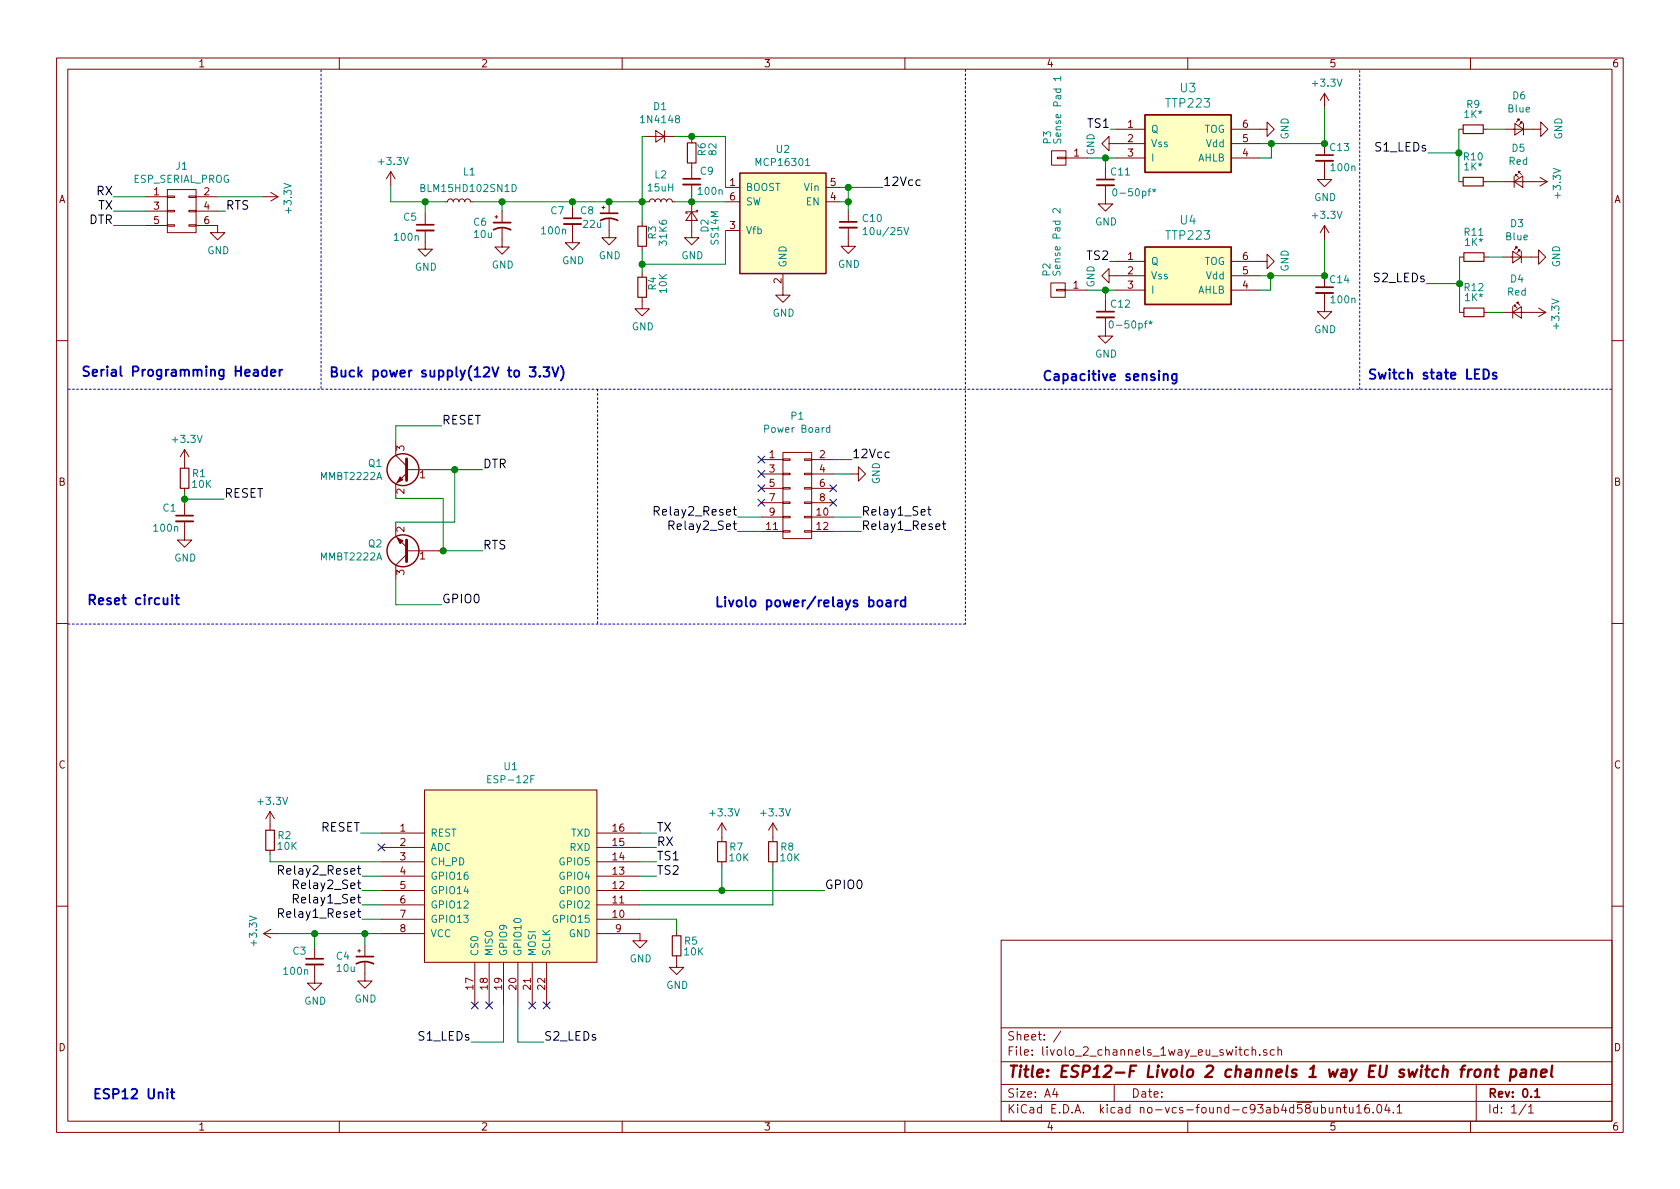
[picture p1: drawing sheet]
EESchema Schematic File Version 2
LIBS:mysensors_arduino
LIBS:mysensors_connectors
LIBS:mysensors_logic
LIBS:mysensors_mcu
LIBS:mysensors_memories
LIBS:mysensors_network
LIBS:mysensors_radios
LIBS:mysensors_regulators
LIBS:mysensors_security
LIBS:mysensors_sensors
LIBS:AMS1117
LIBS:ch340
LIBS:cp2102
LIBS:current_transf
LIBS:hlk-pm01
LIBS:l6920
LIBS:linear_tech
LIBS:MIC5205
LIBS:mx-503398-1892
LIBS:ncp1402
LIBS:pam8403
LIBS:pcm5100
LIBS:rfm12
LIBS:rfm69cw
LIBS:RM50_SP
LIBS:ttp223
LIBS:txb010x
LIBS:v23079-e1208-b301
LIBS:74xgxx
LIBS:74xx
LIBS:ac-dc
LIBS:actel
LIBS:adc-dac
LIBS:allegro
LIBS:Altera
LIBS:analog_devices
LIBS:analog_switches
LIBS:atmel
LIBS:audio
LIBS:battery_management
LIBS:bbd
LIBS:bosch
LIBS:brooktre
LIBS:cmos4000
LIBS:cmos_ieee
LIBS:conn
LIBS:contrib
LIBS:cypress
LIBS:dc-dc
LIBS:device
LIBS:digital-audio
LIBS:diode
LIBS:display
LIBS:dsp
LIBS:elec-unifil
LIBS:ESD_Protection
LIBS:ftdi
LIBS:gennum
LIBS:hc11
LIBS:intel
LIBS:interface
LIBS:ir
LIBS:Lattice
LIBS:linear
LIBS:maxim
LIBS:mechanical
LIBS:memory
LIBS:microchip
LIBS:microchip_dspic33dsc
LIBS:microchip_pic10mcu
LIBS:microchip_pic12mcu
LIBS:microchip_pic16mcu
LIBS:microchip_pic18mcu
LIBS:microchip_pic32mcu
LIBS:microcontrollers
LIBS:motor_drivers
LIBS:motorola
LIBS:motors
LIBS:msp430
LIBS:nordicsemi
LIBS:nxp
LIBS:nxp_armmcu
LIBS:onsemi
LIBS:opto
LIBS:Oscillators
LIBS:philips
LIBS:power
LIBS:powerint
LIBS:Power_Management
LIBS:pspice
LIBS:references
LIBS:regul
LIBS:relays
LIBS:rfcom
LIBS:sensors
LIBS:silabs
LIBS:siliconi
LIBS:stm8
LIBS:stm32
LIBS:supertex
LIBS:switches
LIBS:texas
LIBS:transf
LIBS:transistors
LIBS:triac_thyristor
LIBS:ttl_ieee
LIBS:valves
LIBS:video
LIBS:wiznet
LIBS:Worldsemi
LIBS:Xicor
LIBS:xilinx
LIBS:zetex
LIBS:Zilog
LIBS:ESP8266
EELAYER 26 0
EELAYER END
$Descr A4 11693 8268
encoding utf-8
Sheet 1 1
Title "ESP12-F Livolo 2 channels 1 way EU switch front panel"
Date ""
Rev "0.1"
Comp ""
Comment1 ""
Comment2 ""
Comment3 ""
Comment4 ""
$EndDescr
Text Notes 4970 4230 0    67   ~ 13
Livolo power/relays board
Text Notes 560  2625 0    67   ~ 13
Serial Programming Header
Text Notes 9515 2645 0    67   ~ 13
Switch state LEDs
$Comp
L +3.3V #PWR01
U 1 1
P 2720 1285
F 0 "#PWR01" H 2720 1135 50  0001 C CNN
F 1 "+3.3V" H 2735 1458 50  0000 C CNN
F 2 "" H 2720 1285 50  0000 C CNN
F 3 "" H 2720 1285 50  0000 C CNN
	1    2720 1285
	1    0    0    -1  
$EndComp
Text Notes 2285 2630 0    67   ~ 13
Buck power supply(12V to 3.3V)
$Comp
L GND #PWR02
U 1 1
P 3495 1660
F 0 "#PWR02" H 3495 1410 50  0001 C CNN
F 1 "GND" H 3500 1487 50  0000 C CNN
F 2 "" H 3495 1660 50  0000 C CNN
F 3 "" H 3495 1660 50  0000 C CNN
	1    3495 1660
	1    0    0    -1  
$EndComp
Text Notes 7250 2655 0    67   ~ 13
Capacitive sensing
$Comp
L CONN_02X06 P1
U 1 1
P 5550 3440
F 0 "P1" H 5550 3995 50  0000 C CNN
F 1 "Power Board" H 5550 3904 50  0000 C CNN
F 2 "Pin_Headers:Pin_Header_Straight_2x07_Pitch2.54mm" H 5550 3813 50  0001 C CNN
F 3 "" H 5550 2240 50  0001 C CNN
	1    5550 3440
	1    0    0    -1  
$EndComp
$Comp
L MCP16301 U2
U 1 1
P 5450 1595
F 0 "U2" H 5450 2162 50  0000 C CNN
F 1 "MCP16301" H 5450 2071 50  0000 C CNN
F 2 "TO_SOT_Packages_SMD:SOT-23-6" H 5450 1095 50  0001 C CNN
F 3 "http://www.farnell.com/datasheets/2129968.pdf" H 5150 2145 50  0001 C CNN
F 4 "MCP16301T-I/CHY" H 5450 1595 60  0001 C CNN "Part No"
F 5 "4-30V/3.3V/600mA" H 5450 1595 60  0001 C CNN "Rating"
F 6 "Microchip" H 5450 1595 60  0001 C CNN "Vendor"
	1    5450 1595
	-1   0    0    -1  
$EndComp
$Comp
L GND #PWR03
U 1 1
P 5450 1995
F 0 "#PWR03" H 5450 1745 50  0001 C CNN
F 1 "GND" H 5455 1822 50  0000 C CNN
F 2 "" H 5450 1995 50  0000 C CNN
F 3 "" H 5450 1995 50  0000 C CNN
	1    5450 1995
	1    0    0    -1  
$EndComp
$Comp
L L_Small L2
U 1 1
P 4600 1395
F 0 "L2" V 4785 1395 50  0000 C CNN
F 1 "15uH" V 4694 1395 50  0000 C CNN
F 2 "myfootprints:VLCF4020T-150MR68" H 4600 1395 50  0001 C CNN
F 3 "http://www.farnell.com/datasheets/2041203.pdf" H 4600 1395 50  0001 C CNN
F 4 "VLCF4020T-150MR68" V 4600 1395 60  0001 C CNN "Part No"
F 5 "1A" V 4600 1395 60  0001 C CNN "Rating"
F 6 "TDK" V 4600 1395 60  0001 C CNN "Vendor"
	1    4600 1395
	0    -1   -1   0   
$EndComp
$Comp
L D_Schottky_Small D2
U 1 1
P 4815 1495
F 0 "D2" H 4830 1590 50  0000 L CNN
F 1 "SS14M" H 4770 1660 50  0000 L CNN
F 2 "myfootprints:SS14M" V 4815 1495 50  0001 C CNN
F 3 "http://www.farnell.com/datasheets/1692176.pdf" H 4815 1495 50  0001 C CNN
F 4 "SS14M" H 4815 1495 60  0001 C CNN "Part No"
F 5 "40V/1A" H 4815 1495 60  0001 C CNN "Rating"
F 6 "Taiwan Semiconductor" H 4815 1495 60  0001 C CNN "Vendor"
	1    4815 1495
	0    1    1    0   
$EndComp
$Comp
L D_Small D1
U 1 1
P 4595 940
F 0 "D1" H 4595 735 50  0000 C CNN
F 1 "1N4148" H 4595 826 50  0000 C CNN
F 2 "Diodes_SMD:D_SOD-123" V 4595 940 50  0001 C CNN
F 3 "http://www.farnell.com/datasheets/2099776.pdf" H 4595 940 50  0001 C CNN
F 4 "1N4148W-7-F" H 4595 940 60  0001 C CNN "Part No"
F 5 "100V/300mA" H 4595 940 60  0001 C CNN "Rating"
F 6 "Diodes Inc." H 4595 940 60  0001 C CNN "Vendor"
	1    4595 940 
	-1   0    0    1   
$EndComp
$Comp
L R_Small R4
U 1 1
P 4470 1990
F 0 "R4" V 4395 1965 50  0000 C CNN
F 1 "10K" V 4320 1965 50  0000 C CNN
F 2 "Resistors_SMD:R_0402" V 4366 1990 50  0001 C CNN
F 3 "" H 4470 1990 50  0001 C CNN
	1    4470 1990
	-1   0    0    1   
$EndComp
$Comp
L R_Small R3
U 1 1
P 4470 1635
F 0 "R3" V 4395 1610 50  0000 C CNN
F 1 "31K6" V 4320 1610 50  0000 C CNN
F 2 "Resistors_SMD:R_0402" V 4366 1635 50  0001 C CNN
F 3 "" H 4470 1635 50  0001 C CNN
	1    4470 1635
	-1   0    0    1   
$EndComp
$Comp
L GND #PWR04
U 1 1
P 4815 1595
F 0 "#PWR04" H 4815 1345 50  0001 C CNN
F 1 "GND" H 4820 1422 50  0000 C CNN
F 2 "" H 4815 1595 50  0000 C CNN
F 3 "" H 4815 1595 50  0000 C CNN
	1    4815 1595
	1    0    0    -1  
$EndComp
$Comp
L GND #PWR05
U 1 1
P 4470 2090
F 0 "#PWR05" H 4470 1840 50  0001 C CNN
F 1 "GND" H 4475 1917 50  0000 C CNN
F 2 "" H 4470 2090 50  0000 C CNN
F 3 "" H 4470 2090 50  0000 C CNN
	1    4470 2090
	1    0    0    -1  
$EndComp
$Comp
L GND #PWR06
U 1 1
P 4240 1595
F 0 "#PWR06" H 4240 1345 50  0001 C CNN
F 1 "GND" H 4245 1422 50  0000 C CNN
F 2 "" H 4240 1595 50  0000 C CNN
F 3 "" H 4240 1595 50  0000 C CNN
	1    4240 1595
	1    0    0    -1  
$EndComp
$Comp
L GND #PWR07
U 1 1
P 5905 1655
F 0 "#PWR07" H 5905 1405 50  0001 C CNN
F 1 "GND" H 5910 1482 50  0000 C CNN
F 2 "" H 5905 1655 50  0000 C CNN
F 3 "" H 5905 1655 50  0000 C CNN
	1    5905 1655
	1    0    0    -1  
$EndComp
Text Label 6145 1295 0    60   ~ 0
12Vcc
$Comp
L TTP223 U4
U 1 1
P 8270 1910
F 0 "U4" H 8270 2300 60  0000 C CNN
F 1 "TTP223" H 8270 2194 60  0000 C CNN
F 2 "TO_SOT_Packages_SMD:SOT-23-6" H 7770 2010 60  0001 C CNN
F 3 "http://www.coldtears-electronics.com/images/TTP223.pdf" H 7770 2010 60  0001 C CNN
F 4 "Tontek" H 8270 1910 60  0001 C CNN "Vendor"
	1    8270 1910
	1    0    0    -1  
$EndComp
$Comp
L LED_Small D6
U 1 1
P 10575 890
F 0 "D6" H 10575 1125 50  0000 C CNN
F 1 "Blue" H 10575 1034 50  0000 C CNN
F 2 "Diodes_SMD:D_0603" V 10575 890 50  0001 C CNN
F 3 "http://www.tme.eu/ro/Document/2ff6cd49d353fcb76ded3ea208e0eb10/OSXX0603C1E.pdf" V 10575 890 50  0001 C CNN
F 4 "OSB50603C1E" H 10575 890 60  0001 C CNN "Part No"
F 5 "2.5-3.4V/5mA" H 10575 890 60  0001 C CNN "Rating"
F 6 "Optosupply" H 10575 890 60  0001 C CNN "Vendor"
	1    10575 890 
	-1   0    0    -1  
$EndComp
$Comp
L LED_Small D5
U 1 1
P 10570 1255
F 0 "D5" H 10570 1490 50  0000 C CNN
F 1 "Red" H 10570 1399 50  0000 C CNN
F 2 "Diodes_SMD:D_0603" V 10570 1255 50  0001 C CNN
F 3 "http://www.tme.eu/ro/Document/2ff6cd49d353fcb76ded3ea208e0eb10/OSXX0603C1E.pdf" V 10570 1255 50  0001 C CNN
F 4 "OSR50603C1E" H 10570 1255 60  0001 C CNN "Part No"
F 5 "1.6-2.4V/5mA" H 10570 1255 60  0001 C CNN "Rating"
F 6 "Optosupply" H 10570 1255 60  0001 C CNN "Vendor"
	1    10570 1255
	1    0    0    -1  
$EndComp
$Comp
L LED_Small D3
U 1 1
P 10560 1780
F 0 "D3" H 10560 2015 50  0000 C CNN
F 1 "Blue" H 10560 1924 50  0000 C CNN
F 2 "Diodes_SMD:D_0603" V 10560 1780 50  0001 C CNN
F 3 "http://www.tme.eu/ro/Document/2ff6cd49d353fcb76ded3ea208e0eb10/OSXX0603C1E.pdf" V 10560 1780 50  0001 C CNN
F 4 "OSB50603C1E" H 10560 1780 60  0001 C CNN "Part No"
F 5 "2.5-3.4V/5mA" H 10560 1780 60  0001 C CNN "Rating"
F 6 "Optosupply" H 10560 1780 60  0001 C CNN "Vendor"
	1    10560 1780
	-1   0    0    -1  
$EndComp
$Comp
L LED_Small D4
U 1 1
P 10560 2165
F 0 "D4" H 10560 2400 50  0000 C CNN
F 1 "Red" H 10560 2309 50  0000 C CNN
F 2 "Diodes_SMD:D_0603" V 10560 2165 50  0001 C CNN
F 3 "http://www.tme.eu/ro/Document/2ff6cd49d353fcb76ded3ea208e0eb10/OSXX0603C1E.pdf" V 10560 2165 50  0001 C CNN
F 4 "OSR50603C1E" H 10560 2165 60  0001 C CNN "Part No"
F 5 "1.6-2.4V/5mA" H 10560 2165 60  0001 C CNN "Rating"
F 6 "Optosupply" H 10560 2165 60  0001 C CNN "Vendor"
	1    10560 2165
	1    0    0    -1  
$EndComp
$Comp
L CONN_01X01 P2
U 1 1
P 7365 2010
F 0 "P2" V 7440 1920 50  0000 R CNN
F 1 "Sense Pad 2" V 7370 1920 50  0000 R CNN
F 2 "myfootprints:touch_pad_16mm" V 7193 1922 50  0001 R CNN
F 3 "" H 7365 2010 50  0000 C CNN
	1    7365 2010
	-1   0    0    1   
$EndComp
$Comp
L C_Small C12
U 1 1
P 7695 2180
F 0 "C12" H 7800 2255 50  0000 C CNN
F 1 "0-50pf*" H 7870 2110 50  0000 C CNN
F 2 "Capacitors_SMD:C_0402" H 7787 2089 50  0001 L CNN
F 3 "http://www.farnell.com/datasheets/1825496.pdf" H 7695 2180 50  0001 C CNN
F 4 "MCMT18N100F250CT" H 7695 2180 60  0001 C CNN "Part No"
F 5 "C0G/25V" H 7695 2180 60  0001 C CNN "Rating"
F 6 "Multicomp" H 7695 2180 60  0001 C CNN "Vendor"
	1    7695 2180
	1    0    0    -1  
$EndComp
$Comp
L GND #PWR08
U 1 1
P 7695 2280
F 0 "#PWR08" H 7695 2030 50  0001 C CNN
F 1 "GND" H 7700 2107 50  0000 C CNN
F 2 "" H 7695 2280 50  0000 C CNN
F 3 "" H 7695 2280 50  0000 C CNN
	1    7695 2280
	1    0    0    -1  
$EndComp
$Comp
L C_Small C14
U 1 1
P 9220 2010
F 0 "C14" H 9325 2085 50  0000 C CNN
F 1 "100n" H 9350 1945 50  0000 C CNN
F 2 "Capacitors_SMD:C_0402" H 9312 1919 50  0001 L CNN
F 3 "http://www.farnell.com/datasheets/1901289.pdf" H 9220 2010 50  0001 C CNN
F 4 "MC0603B104K250CT" H 9220 2010 60  0001 C CNN "Part No"
F 5 "X7R/25V" H 9220 2010 60  0001 C CNN "Rating"
F 6 "Multicomp" H 9220 2010 60  0001 C CNN "Vendor"
	1    9220 2010
	1    0    0    -1  
$EndComp
$Comp
L GND #PWR09
U 1 1
P 9220 2110
F 0 "#PWR09" H 9220 1860 50  0001 C CNN
F 1 "GND" H 9225 1937 50  0000 C CNN
F 2 "" H 9220 2110 50  0000 C CNN
F 3 "" H 9220 2110 50  0000 C CNN
	1    9220 2110
	1    0    0    -1  
$EndComp
$Comp
L GND #PWR010
U 1 1
P 7770 1910
F 0 "#PWR010" H 7770 1660 50  0001 C CNN
F 1 "GND" H 7775 1737 50  0000 C CNN
F 2 "" H 7770 1910 50  0000 C CNN
F 3 "" H 7770 1910 50  0000 C CNN
	1    7770 1910
	0    1    1    0   
$EndComp
$Comp
L +3.3V #PWR011
U 1 1
P 9220 1660
F 0 "#PWR011" H 9220 1510 50  0001 C CNN
F 1 "+3.3V" H 9235 1833 50  0000 C CNN
F 2 "" H 9220 1660 50  0000 C CNN
F 3 "" H 9220 1660 50  0000 C CNN
	1    9220 1660
	1    0    0    -1  
$EndComp
$Comp
L TTP223 U3
U 1 1
P 8270 990
F 0 "U3" H 8270 1380 60  0000 C CNN
F 1 "TTP223" H 8270 1274 60  0000 C CNN
F 2 "TO_SOT_Packages_SMD:SOT-23-6" H 7770 1090 60  0001 C CNN
F 3 "http://www.coldtears-electronics.com/images/TTP223.pdf" H 7770 1090 60  0001 C CNN
F 4 "Tontek" H 8270 990 60  0001 C CNN "Vendor"
	1    8270 990 
	1    0    0    -1  
$EndComp
$Comp
L CONN_01X01 P3
U 1 1
P 7370 1090
F 0 "P3" V 7445 1000 50  0000 R CNN
F 1 "Sense Pad 1" V 7375 1000 50  0000 R CNN
F 2 "myfootprints:touch_pad_16mm" V 7198 1002 50  0001 R CNN
F 3 "" H 7370 1090 50  0000 C CNN
	1    7370 1090
	-1   0    0    1   
$EndComp
$Comp
L C_Small C11
U 1 1
P 7695 1260
F 0 "C11" H 7800 1335 50  0000 C CNN
F 1 "0-50pf*" H 7895 1190 50  0000 C CNN
F 2 "Capacitors_SMD:C_0402" H 7787 1169 50  0001 L CNN
F 3 "http://www.farnell.com/datasheets/1825496.pdf" H 7695 1260 50  0001 C CNN
F 4 "MCMT18N100F250CT" H 7695 1260 60  0001 C CNN "Part No"
F 5 "C0G/25V" H 7695 1260 60  0001 C CNN "Rating"
F 6 "Multicomp" H 7695 1260 60  0001 C CNN "Vendor"
	1    7695 1260
	1    0    0    -1  
$EndComp
$Comp
L GND #PWR012
U 1 1
P 7695 1360
F 0 "#PWR012" H 7695 1110 50  0001 C CNN
F 1 "GND" H 7700 1187 50  0000 C CNN
F 2 "" H 7695 1360 50  0000 C CNN
F 3 "" H 7695 1360 50  0000 C CNN
	1    7695 1360
	1    0    0    -1  
$EndComp
$Comp
L C_Small C13
U 1 1
P 9220 1090
F 0 "C13" H 9325 1165 50  0000 C CNN
F 1 "100n" H 9350 1025 50  0000 C CNN
F 2 "Capacitors_SMD:C_0402" H 9312 999 50  0001 L CNN
F 3 "http://www.farnell.com/datasheets/1901289.pdf" H 9220 1090 50  0001 C CNN
F 4 "MC0603B104K250CT" H 9220 1090 60  0001 C CNN "Part No"
F 5 "X7R/25V" H 9220 1090 60  0001 C CNN "Rating"
F 6 "Multicomp" H 9220 1090 60  0001 C CNN "Vendor"
	1    9220 1090
	1    0    0    -1  
$EndComp
$Comp
L GND #PWR013
U 1 1
P 9220 1190
F 0 "#PWR013" H 9220 940 50  0001 C CNN
F 1 "GND" H 9225 1017 50  0000 C CNN
F 2 "" H 9220 1190 50  0000 C CNN
F 3 "" H 9220 1190 50  0000 C CNN
	1    9220 1190
	1    0    0    -1  
$EndComp
$Comp
L GND #PWR014
U 1 1
P 7770 990
F 0 "#PWR014" H 7770 740 50  0001 C CNN
F 1 "GND" H 7775 817 50  0000 C CNN
F 2 "" H 7770 990 50  0000 C CNN
F 3 "" H 7770 990 50  0000 C CNN
	1    7770 990 
	0    1    1    0   
$EndComp
$Comp
L +3.3V #PWR015
U 1 1
P 9220 740
F 0 "#PWR015" H 9220 590 50  0001 C CNN
F 1 "+3.3V" H 9235 913 50  0000 C CNN
F 2 "" H 9220 740 50  0000 C CNN
F 3 "" H 9220 740 50  0000 C CNN
	1    9220 740 
	1    0    0    -1  
$EndComp
$Comp
L R_Small R9
U 1 1
P 10255 890
F 0 "R9" V 10080 890 50  0000 C CNN
F 1 "1K*" V 10150 890 50  0000 C CNN
F 2 "Resistors_SMD:R_0402" V 10151 890 50  0001 C CNN
F 3 "" H 10255 890 50  0001 C CNN
	1    10255 890 
	0    1    1    0   
$EndComp
$Comp
L R_Small R10
U 1 1
P 10255 1255
F 0 "R10" V 10080 1255 50  0000 C CNN
F 1 "1K*" V 10150 1255 50  0000 C CNN
F 2 "Resistors_SMD:R_0402" V 10151 1255 50  0001 C CNN
F 3 "" H 10255 1255 50  0001 C CNN
	1    10255 1255
	0    1    1    0   
$EndComp
$Comp
L R_Small R11
U 1 1
P 10260 1780
F 0 "R11" V 10085 1780 50  0000 C CNN
F 1 "1K*" V 10155 1780 50  0000 C CNN
F 2 "Resistors_SMD:R_0402" V 10156 1780 50  0001 C CNN
F 3 "" H 10260 1780 50  0001 C CNN
	1    10260 1780
	0    1    1    0   
$EndComp
$Comp
L R_Small R12
U 1 1
P 10260 2165
F 0 "R12" V 10085 2165 50  0000 C CNN
F 1 "1K*" V 10155 2165 50  0000 C CNN
F 2 "Resistors_SMD:R_0402" V 10156 2165 50  0001 C CNN
F 3 "" H 10260 2165 50  0001 C CNN
	1    10260 2165
	0    1    1    0   
$EndComp
Text Label 5930 3190 0    60   ~ 0
12Vcc
$Comp
L GND #PWR016
U 1 1
P 5925 3290
F 0 "#PWR016" H 5925 3040 50  0001 C CNN
F 1 "GND" H 5930 3117 50  0000 C CNN
F 2 "" H 5925 3290 50  0000 C CNN
F 3 "" H 5925 3290 50  0000 C CNN
	1    5925 3290
	0    -1   -1   0   
$EndComp
NoConn ~ 5300 3190
NoConn ~ 5800 3390
NoConn ~ 5800 3490
NoConn ~ 5300 3490
NoConn ~ 5300 3390
$Comp
L GND #PWR017
U 1 1
P 10675 890
F 0 "#PWR017" H 10675 640 50  0001 C CNN
F 1 "GND" H 10680 717 50  0000 C CNN
F 2 "" H 10675 890 50  0000 C CNN
F 3 "" H 10675 890 50  0000 C CNN
	1    10675 890 
	0    -1   -1   0   
$EndComp
$Comp
L GND #PWR018
U 1 1
P 10660 1780
F 0 "#PWR018" H 10660 1530 50  0001 C CNN
F 1 "GND" H 10665 1607 50  0000 C CNN
F 2 "" H 10660 1780 50  0000 C CNN
F 3 "" H 10660 1780 50  0000 C CNN
	1    10660 1780
	0    -1   -1   0   
$EndComp
$Comp
L +3.3V #PWR019
U 1 1
P 10670 1255
F 0 "#PWR019" H 10670 1105 50  0001 C CNN
F 1 "+3.3V" H 10685 1428 50  0000 C CNN
F 2 "" H 10670 1255 50  0000 C CNN
F 3 "" H 10670 1255 50  0000 C CNN
	1    10670 1255
	0    1    1    0   
$EndComp
$Comp
L +3.3V #PWR020
U 1 1
P 10660 2165
F 0 "#PWR020" H 10660 2015 50  0001 C CNN
F 1 "+3.3V" H 10675 2338 50  0000 C CNN
F 2 "" H 10660 2165 50  0000 C CNN
F 3 "" H 10660 2165 50  0000 C CNN
	1    10660 2165
	0    1    1    0   
$EndComp
Text Label 9940 1055 2    60   ~ 0
S1_LEDs
Text Label 9930 1965 2    60   ~ 0
S2_LEDs
Text Label 7730 890  2    60   ~ 0
TS1
Text Label 7725 1810 2    60   ~ 0
TS2
NoConn ~ 5300 3290
Text Label 5995 3590 0    60   ~ 0
Relay1_Set
Text Label 5995 3690 0    60   ~ 0
Relay1_Reset
$Comp
L GND #PWR021
U 1 1
P 8770 1810
F 0 "#PWR021" H 8770 1560 50  0001 C CNN
F 1 "GND" H 8775 1637 50  0000 C CNN
F 2 "" H 8770 1810 50  0000 C CNN
F 3 "" H 8770 1810 50  0000 C CNN
	1    8770 1810
	0    -1   -1   0   
$EndComp
$Comp
L GND #PWR022
U 1 1
P 8770 890
F 0 "#PWR022" H 8770 640 50  0001 C CNN
F 1 "GND" H 8775 717 50  0000 C CNN
F 2 "" H 8770 890 50  0000 C CNN
F 3 "" H 8770 890 50  0000 C CNN
	1    8770 890 
	0    -1   -1   0   
$EndComp
$Comp
L C_Small C10
U 1 1
P 5905 1555
F 0 "C10" H 5997 1601 50  0000 L CNN
F 1 "10u/25V" H 5997 1510 50  0000 L CNN
F 2 "Capacitors_SMD:C_0603_HandSoldering" H 5905 1555 50  0001 C CNN
F 3 "http://www.farnell.com/datasheets/2163235.pdf" H 5905 1555 50  0001 C CNN
F 4 "ZRB18AR61E106ME01L" H 5905 1555 60  0001 C CNN "Part No"
F 5 "X5R/25V" H 5905 1555 60  0001 C CNN "Rating"
F 6 "Murata" H 5905 1555 60  0001 C CNN "Vendor"
	1    5905 1555
	1    0    0    -1  
$EndComp
$Comp
L CP1_Small C8
U 1 1
P 4240 1495
F 0 "C8" H 4035 1535 50  0000 L CNN
F 1 "22u" H 4050 1440 50  0000 L CNN
F 2 "Capacitors_Tantalum_SMD:CP_Tantalum_Case-A_EIA-3216-18_Hand" H 4240 1495 50  0001 C CNN
F 3 "" H 4240 1495 50  0001 C CNN
	1    4240 1495
	1    0    0    -1  
$EndComp
$Comp
L CP1_Small C6
U 1 1
P 3495 1560
F 0 "C6" H 3290 1585 50  0000 L CNN
F 1 "10u" H 3290 1500 50  0000 L CNN
F 2 "Capacitors_Tantalum_SMD:CP_Tantalum_Case-A_EIA-3216-18_Hand" H 3495 1560 50  0001 C CNN
F 3 "" H 3495 1560 50  0001 C CNN
	1    3495 1560
	1    0    0    -1  
$EndComp
Text Label 5135 3590 2    60   ~ 0
Relay2_Reset
Text Label 5135 3690 2    60   ~ 0
Relay2_Set
$Comp
L L_Small L1
U 1 1
P 3195 1395
F 0 "L1" V 3400 1420 50  0000 L CNN
F 1 "BLM15HD102SN1D" V 3285 1115 50  0000 L CNN
F 2 "Inductors_SMD:L_0402" H 190 -470 50  0001 C CNN
F 3 "http://www.murata.com/en-us/products/productdata/8796741599262/ENFA0004.pdf" H 190 -470 50  0001 C CNN
	1    3195 1395
	0    1    -1   0   
$EndComp
$Comp
L C_Small C7
U 1 1
P 3985 1530
F 0 "C7" H 4090 1605 50  0000 C CNN
F 1 "100n" H 4115 1465 50  0000 C CNN
F 2 "Capacitors_SMD:C_0402" H 4077 1439 50  0001 L CNN
F 3 "" H 3985 1530 50  0001 C CNN
	1    3985 1530
	-1   0    0    -1  
$EndComp
$Comp
L GND #PWR023
U 1 1
P 3985 1630
F 0 "#PWR023" H 3985 1380 50  0001 C CNN
F 1 "GND" H 3990 1457 50  0000 C CNN
F 2 "" H 3985 1630 50  0000 C CNN
F 3 "" H 3985 1630 50  0000 C CNN
	1    3985 1630
	1    0    0    -1  
$EndComp
$Comp
L C_Small C5
U 1 1
P 2960 1575
F 0 "C5" H 3065 1650 50  0000 C CNN
F 1 "100n" H 3090 1510 50  0000 C CNN
F 2 "Capacitors_SMD:C_0402" H 3052 1484 50  0001 L CNN
F 3 "" H 2960 1575 50  0001 C CNN
	1    2960 1575
	-1   0    0    -1  
$EndComp
$Comp
L GND #PWR024
U 1 1
P 2960 1675
F 0 "#PWR024" H 2960 1425 50  0001 C CNN
F 1 "GND" H 2965 1502 50  0000 C CNN
F 2 "" H 2960 1675 50  0000 C CNN
F 3 "" H 2960 1675 50  0000 C CNN
	1    2960 1675
	1    0    0    -1  
$EndComp
$Comp
L C_Small C9
U 1 1
P 4815 1255
F 0 "C9" H 4920 1330 50  0000 C CNN
F 1 "100n" H 4945 1190 50  0000 C CNN
F 2 "Capacitors_SMD:C_0402" H 4907 1164 50  0001 L CNN
F 3 "" H 4815 1255 50  0001 C CNN
	1    4815 1255
	1    0    0    -1  
$EndComp
$Comp
L R_Small R6
U 1 1
P 4815 1055
F 0 "R6" V 4740 1030 50  0000 C CNN
F 1 "82" V 4665 1030 50  0000 C CNN
F 2 "Resistors_SMD:R_0402" V 4711 1055 50  0001 C CNN
F 3 "" H 4815 1055 50  0001 C CNN
	1    4815 1055
	-1   0    0    1   
$EndComp
$Comp
L ESP-12E U1
U 1 1
P 3555 6090
F 0 "U1" H 3555 6855 50  0000 C CNN
F 1 "ESP-12F" H 3555 6764 50  0000 C CNN
F 2 "myfootprints:ESP-12E" H 3555 6090 50  0001 C CNN
F 3 "" H 3555 6090 50  0001 C CNN
	1    3555 6090
	1    0    0    -1  
$EndComp
$Comp
L CP1_Small C4
U 1 1
P 2540 6670
F 0 "C4" H 2335 6695 50  0000 L CNN
F 1 "10u" H 2335 6610 50  0000 L CNN
F 2 "Capacitors_Tantalum_SMD:CP_Tantalum_Case-A_EIA-3216-18_Hand" H 2540 6670 50  0001 C CNN
F 3 "" H 2540 6670 50  0001 C CNN
	1    2540 6670
	1    0    0    -1  
$EndComp
$Comp
L C_Small C3
U 1 1
P 2190 6685
F 0 "C3" H 2295 6760 50  0000 C CNN
F 1 "100n" H 2320 6620 50  0000 C CNN
F 2 "Capacitors_SMD:C_0402" H 2282 6594 50  0001 L CNN
F 3 "" H 2190 6685 50  0001 C CNN
	1    2190 6685
	-1   0    0    -1  
$EndComp
$Comp
L GND #PWR025
U 1 1
P 2540 6770
F 0 "#PWR025" H 2540 6520 50  0001 C CNN
F 1 "GND" H 2545 6597 50  0000 C CNN
F 2 "" H 2540 6770 50  0000 C CNN
F 3 "" H 2540 6770 50  0000 C CNN
	1    2540 6770
	1    0    0    -1  
$EndComp
$Comp
L GND #PWR026
U 1 1
P 2190 6785
F 0 "#PWR026" H 2190 6535 50  0001 C CNN
F 1 "GND" H 2195 6612 50  0000 C CNN
F 2 "" H 2190 6785 50  0000 C CNN
F 3 "" H 2190 6785 50  0000 C CNN
	1    2190 6785
	1    0    0    -1  
$EndComp
$Comp
L GND #PWR027
U 1 1
P 4455 6490
F 0 "#PWR027" H 4455 6240 50  0001 C CNN
F 1 "GND" H 4460 6317 50  0000 C CNN
F 2 "" H 4455 6490 50  0000 C CNN
F 3 "" H 4455 6490 50  0000 C CNN
	1    4455 6490
	1    0    0    -1  
$EndComp
$Comp
L R_Small R7
U 1 1
P 5025 5920
F 0 "R7" H 4925 5890 50  0000 C CNN
F 1 "10K" H 4905 5965 50  0000 C CNN
F 2 "Resistors_SMD:R_0402" V 4921 5920 50  0001 C CNN
F 3 "" H 5025 5920 50  0001 C CNN
	1    5025 5920
	-1   0    0    1   
$EndComp
$Comp
L R_Small R8
U 1 1
P 5380 5920
F 0 "R8" H 5280 5890 50  0000 C CNN
F 1 "10K" H 5260 5965 50  0000 C CNN
F 2 "Resistors_SMD:R_0402" V 5276 5920 50  0001 C CNN
F 3 "" H 5380 5920 50  0001 C CNN
	1    5380 5920
	-1   0    0    1   
$EndComp
$Comp
L +3.3V #PWR028
U 1 1
P 1935 6490
F 0 "#PWR028" H 1935 6340 50  0001 C CNN
F 1 "+3.3V" H 1950 6663 50  0000 C CNN
F 2 "" H 1935 6490 50  0000 C CNN
F 3 "" H 1935 6490 50  0000 C CNN
	1    1935 6490
	0    -1   -1   0   
$EndComp
$Comp
L +3.3V #PWR029
U 1 1
P 5025 5820
F 0 "#PWR029" H 5025 5670 50  0001 C CNN
F 1 "+3.3V" H 5040 5993 50  0000 C CNN
F 2 "" H 5025 5820 50  0000 C CNN
F 3 "" H 5025 5820 50  0000 C CNN
	1    5025 5820
	1    0    0    -1  
$EndComp
$Comp
L +3.3V #PWR030
U 1 1
P 5380 5820
F 0 "#PWR030" H 5380 5670 50  0001 C CNN
F 1 "+3.3V" H 5395 5993 50  0000 C CNN
F 2 "" H 5380 5820 50  0000 C CNN
F 3 "" H 5380 5820 50  0000 C CNN
	1    5380 5820
	1    0    0    -1  
$EndComp
$Comp
L R_Small R2
U 1 1
P 1880 5840
F 0 "R2" H 1780 5810 50  0000 C CNN
F 1 "10K" H 1760 5885 50  0000 C CNN
F 2 "Resistors_SMD:R_0402" V 1776 5840 50  0001 C CNN
F 3 "" H 1880 5840 50  0001 C CNN
	1    1880 5840
	-1   0    0    1   
$EndComp
$Comp
L +3.3V #PWR031
U 1 1
P 1880 5740
F 0 "#PWR031" H 1880 5590 50  0001 C CNN
F 1 "+3.3V" H 1895 5913 50  0000 C CNN
F 2 "" H 1880 5740 50  0000 C CNN
F 3 "" H 1880 5740 50  0000 C CNN
	1    1880 5740
	1    0    0    -1  
$EndComp
$Comp
L R_Small R5
U 1 1
P 4710 6575
F 0 "R5" H 4610 6545 50  0000 C CNN
F 1 "10K" H 4590 6620 50  0000 C CNN
F 2 "Resistors_SMD:R_0402" V 4606 6575 50  0001 C CNN
F 3 "" H 4710 6575 50  0001 C CNN
	1    4710 6575
	-1   0    0    1   
$EndComp
$Comp
L GND #PWR032
U 1 1
P 4710 6675
F 0 "#PWR032" H 4710 6425 50  0001 C CNN
F 1 "GND" H 4715 6502 50  0000 C CNN
F 2 "" H 4710 6675 50  0000 C CNN
F 3 "" H 4710 6675 50  0000 C CNN
	1    4710 6675
	1    0    0    -1  
$EndComp
Text Label 2510 5790 2    60   ~ 0
RESET
$Comp
L R_Small R1
U 1 1
P 1285 3320
F 0 "R1" H 1185 3290 50  0000 C CNN
F 1 "10K" H 1165 3365 50  0000 C CNN
F 2 "Resistors_SMD:R_0402" V 1181 3320 50  0001 C CNN
F 3 "" H 1285 3320 50  0001 C CNN
	1    1285 3320
	-1   0    0    1   
$EndComp
$Comp
L C_Small C1
U 1 1
P 1285 3600
F 0 "C1" H 1390 3675 50  0000 C CNN
F 1 "100n" H 1415 3535 50  0000 C CNN
F 2 "Capacitors_SMD:C_0402" H 1377 3509 50  0001 L CNN
F 3 "" H 1285 3600 50  0001 C CNN
	1    1285 3600
	-1   0    0    -1  
$EndComp
$Comp
L GND #PWR033
U 1 1
P 1285 3700
F 0 "#PWR033" H 1285 3450 50  0001 C CNN
F 1 "GND" H 1290 3527 50  0000 C CNN
F 2 "" H 1285 3700 50  0000 C CNN
F 3 "" H 1285 3700 50  0000 C CNN
	1    1285 3700
	1    0    0    -1  
$EndComp
$Comp
L +3.3V #PWR034
U 1 1
P 1285 3220
F 0 "#PWR034" H 1285 3070 50  0001 C CNN
F 1 "+3.3V" H 1300 3393 50  0000 C CNN
F 2 "" H 1285 3220 50  0000 C CNN
F 3 "" H 1285 3220 50  0000 C CNN
	1    1285 3220
	1    0    0    -1  
$EndComp
Text Label 1560 3465 0    60   ~ 0
RESET
$Comp
L CONN_02X03 J1
U 1 1
P 1265 1460
F 0 "J1" H 1265 1775 50  0000 C CNN
F 1 "ESP_SERIAL_PROG" H 1265 1684 50  0000 C CNN
F 2 "myfootprints:AVR_ISP_SMT_Small_02x03" H 1265 260 50  0001 C CNN
F 3 "" H 1265 260 50  0001 C CNN
	1    1265 1460
	1    0    0    -1  
$EndComp
Text Label 4570 5890 0    60   ~ 0
RX
Text Label 4570 5790 0    60   ~ 0
TX
Text Label 790  1360 2    60   ~ 0
RX
Text Label 790  1460 2    60   ~ 0
TX
Text Label 790  1560 2    60   ~ 0
DTR
$Comp
L +3.3V #PWR035
U 1 1
P 1835 1360
F 0 "#PWR035" H 1835 1210 50  0001 C CNN
F 1 "+3.3V" H 1850 1533 50  0000 C CNN
F 2 "" H 1835 1360 50  0000 C CNN
F 3 "" H 1835 1360 50  0000 C CNN
	1    1835 1360
	0    1    1    0   
$EndComp
$Comp
L GND #PWR036
U 1 1
P 1515 1560
F 0 "#PWR036" H 1515 1310 50  0001 C CNN
F 1 "GND" H 1520 1387 50  0000 C CNN
F 2 "" H 1515 1560 50  0000 C CNN
F 3 "" H 1515 1560 50  0000 C CNN
	1    1515 1560
	1    0    0    -1  
$EndComp
NoConn ~ 2655 5890
Text Label 2520 6090 2    60   ~ 0
Relay2_Reset
Wire Notes Line
	475  2700 11225 2700
Wire Notes Line
	2235 2695 2235 470 
Wire Notes Line
	9465 2700 9465 475 
Wire Wire Line
	5850 1295 6145 1295
Wire Wire Line
	5905 1295 5905 1455
Wire Wire Line
	5905 1395 5850 1395
Connection ~ 5905 1295
Wire Wire Line
	4700 1395 5050 1395
Connection ~ 4815 1395
Wire Wire Line
	4470 1735 4470 1890
Wire Wire Line
	4470 1830 5050 1830
Wire Wire Line
	5050 1830 5050 1595
Connection ~ 4470 1830
Wire Wire Line
	4470 940  4470 1535
Wire Wire Line
	5050 940  5050 1295
Wire Wire Line
	4815 1395 4815 1355
Connection ~ 4470 1395
Connection ~ 5905 1395
Wire Wire Line
	7565 2010 7770 2010
Wire Wire Line
	7695 2080 7695 2010
Connection ~ 7695 2010
Wire Wire Line
	8770 1910 9220 1910
Connection ~ 8845 1910
Wire Wire Line
	8845 2010 8770 2010
Wire Wire Line
	9220 1910 9220 1660
Connection ~ 9220 1910
Wire Wire Line
	7570 1090 7770 1090
Wire Wire Line
	7695 1160 7695 1090
Connection ~ 7695 1090
Wire Wire Line
	8770 990  9220 990 
Connection ~ 8850 990 
Wire Wire Line
	8850 1090 8770 1090
Wire Wire Line
	9220 990  9220 740 
Connection ~ 9220 990 
Wire Wire Line
	10355 890  10475 890 
Wire Wire Line
	10355 1255 10470 1255
Wire Wire Line
	10360 1780 10460 1780
Wire Wire Line
	10360 2165 10460 2165
Wire Wire Line
	10155 890  10155 1255
Wire Wire Line
	10160 1780 10160 2165
Wire Wire Line
	10155 1055 9940 1055
Connection ~ 10155 1055
Connection ~ 10160 1965
Wire Wire Line
	9930 1965 10160 1965
Wire Wire Line
	5800 3290 5925 3290
Wire Wire Line
	5300 3690 5135 3690
Wire Wire Line
	7770 890  7730 890 
Wire Wire Line
	7770 1810 7725 1810
Wire Wire Line
	5800 3590 5995 3590
Wire Wire Line
	5800 3690 5995 3690
Wire Wire Line
	8845 2010 8845 1910
Wire Wire Line
	8850 1090 8850 990 
Wire Wire Line
	3295 1395 4500 1395
Connection ~ 4240 1395
Wire Wire Line
	5800 3190 5930 3190
Wire Wire Line
	5300 3590 5135 3590
Wire Wire Line
	3985 1430 3985 1395
Connection ~ 3985 1395
Wire Wire Line
	4695 940  5050 940 
Wire Wire Line
	4815 940  4815 955 
Connection ~ 4815 940 
Wire Wire Line
	4470 940  4495 940 
Wire Wire Line
	2720 1395 3095 1395
Wire Wire Line
	2960 1395 2960 1475
Wire Wire Line
	3495 1460 3495 1395
Connection ~ 3495 1395
Wire Wire Line
	2720 1395 2720 1285
Connection ~ 2960 1395
Wire Notes Line
	6720 475  6720 4335
Wire Wire Line
	1935 6490 2655 6490
Wire Wire Line
	2540 6490 2540 6570
Wire Wire Line
	2190 6490 2190 6585
Connection ~ 2540 6490
Wire Wire Line
	4455 6190 5740 6190
Wire Wire Line
	5025 6190 5025 6020
Wire Wire Line
	4455 6290 5380 6290
Wire Wire Line
	5380 6290 5380 6020
Connection ~ 2190 6490
Wire Wire Line
	2655 5990 1880 5990
Wire Wire Line
	1880 5990 1880 5940
Wire Wire Line
	4455 6390 4710 6390
Wire Wire Line
	4710 6390 4710 6475
Wire Wire Line
	2655 5790 2510 5790
Wire Wire Line
	1285 3420 1285 3500
Wire Wire Line
	1285 3465 1560 3465
Connection ~ 1285 3465
Wire Wire Line
	1015 1360 790  1360
Wire Wire Line
	1015 1460 790  1460
Wire Wire Line
	1015 1560 790  1560
Wire Wire Line
	4455 5790 4570 5790
Wire Wire Line
	4455 5890 4570 5890
Wire Wire Line
	1515 1360 1835 1360
Wire Wire Line
	2655 6090 2520 6090
Wire Wire Line
	2655 6190 2520 6190
Wire Wire Line
	2655 6290 2520 6290
Wire Wire Line
	2655 6390 2520 6390
Text Label 2520 6190 2    60   ~ 0
Relay2_Set
Text Label 2520 6290 2    60   ~ 0
Relay1_Set
Text Label 2520 6390 2    60   ~ 0
Relay1_Reset
Text Label 4570 5990 0    60   ~ 0
TS1
Wire Wire Line
	4455 5990 4570 5990
Wire Wire Line
	4455 6090 4570 6090
Text Label 4570 6090 0    60   ~ 0
TS2
Text Label 3280 7245 2    60   ~ 0
S1_LEDs
Text Label 3785 7245 0    60   ~ 0
S2_LEDs
Wire Wire Line
	3505 6990 3505 7245
Wire Wire Line
	3505 7245 3280 7245
Wire Wire Line
	3605 6990 3605 7245
Wire Wire Line
	3605 7245 3785 7245
NoConn ~ 3805 6990
NoConn ~ 3705 6990
NoConn ~ 3405 6990
NoConn ~ 3305 6990
Wire Wire Line
	1515 1460 1570 1460
Text Label 1570 1460 0    60   ~ 0
RTS
$Comp
L Q_NPN_BEC Q2
U 1 1
P 2855 3825
F 0 "Q2" H 3045 3779 50  0000 L CNN
F 1 "MMBT2222A" H 3045 3870 50  0000 L CNN
F 2 "TO_SOT_Packages_THT:TO-92_Molded_Narrow" H 3055 3750 50  0001 L CIN
F 3 "" H 2855 3825 50  0001 L CNN
	1    2855 3825
	-1   0    0    1   
$EndComp
$Comp
L Q_NPN_BEC Q1
U 1 1
P 2855 3260
F 0 "Q1" H 3045 3306 50  0000 L CNN
F 1 "MMBT2222A" H 3045 3215 50  0000 L CNN
F 2 "TO_SOT_Packages_SMD:SOT-23_Handsoldering" H 3055 3185 50  0001 L CIN
F 3 "" H 2855 3260 50  0001 L CNN
	1    2855 3260
	-1   0    0    -1  
$EndComp
Wire Wire Line
	2755 3060 2755 2955
Wire Wire Line
	2755 2955 3075 2955
Wire Wire Line
	2755 4025 2755 4200
Wire Wire Line
	2755 4200 3075 4200
Wire Wire Line
	3055 3260 3360 3260
Wire Wire Line
	3055 3825 3360 3825
Wire Wire Line
	2755 3625 3165 3625
Wire Wire Line
	3165 3625 3165 3260
Connection ~ 3165 3260
Wire Wire Line
	2755 3460 3085 3460
Wire Wire Line
	3085 3460 3085 3825
Connection ~ 3085 3825
Text Label 3360 3260 0    60   ~ 0
DTR
Text Label 3360 3825 0    60   ~ 0
RTS
Text Label 3075 2955 0    60   ~ 0
RESET
Connection ~ 5025 6190
Text Label 5740 6190 0    60   ~ 0
GPIO0
Text Label 3075 4200 0    60   ~ 0
GPIO0
Wire Notes Line
	6720 4335 475  4335
Text Notes 600  4215 0    67   ~ 13
Reset circuit
Text Notes 640  7655 0    67   ~ 13
ESP12 Unit
Wire Notes Line
	4160 2700 4160 4335
$EndSCHEMATC
